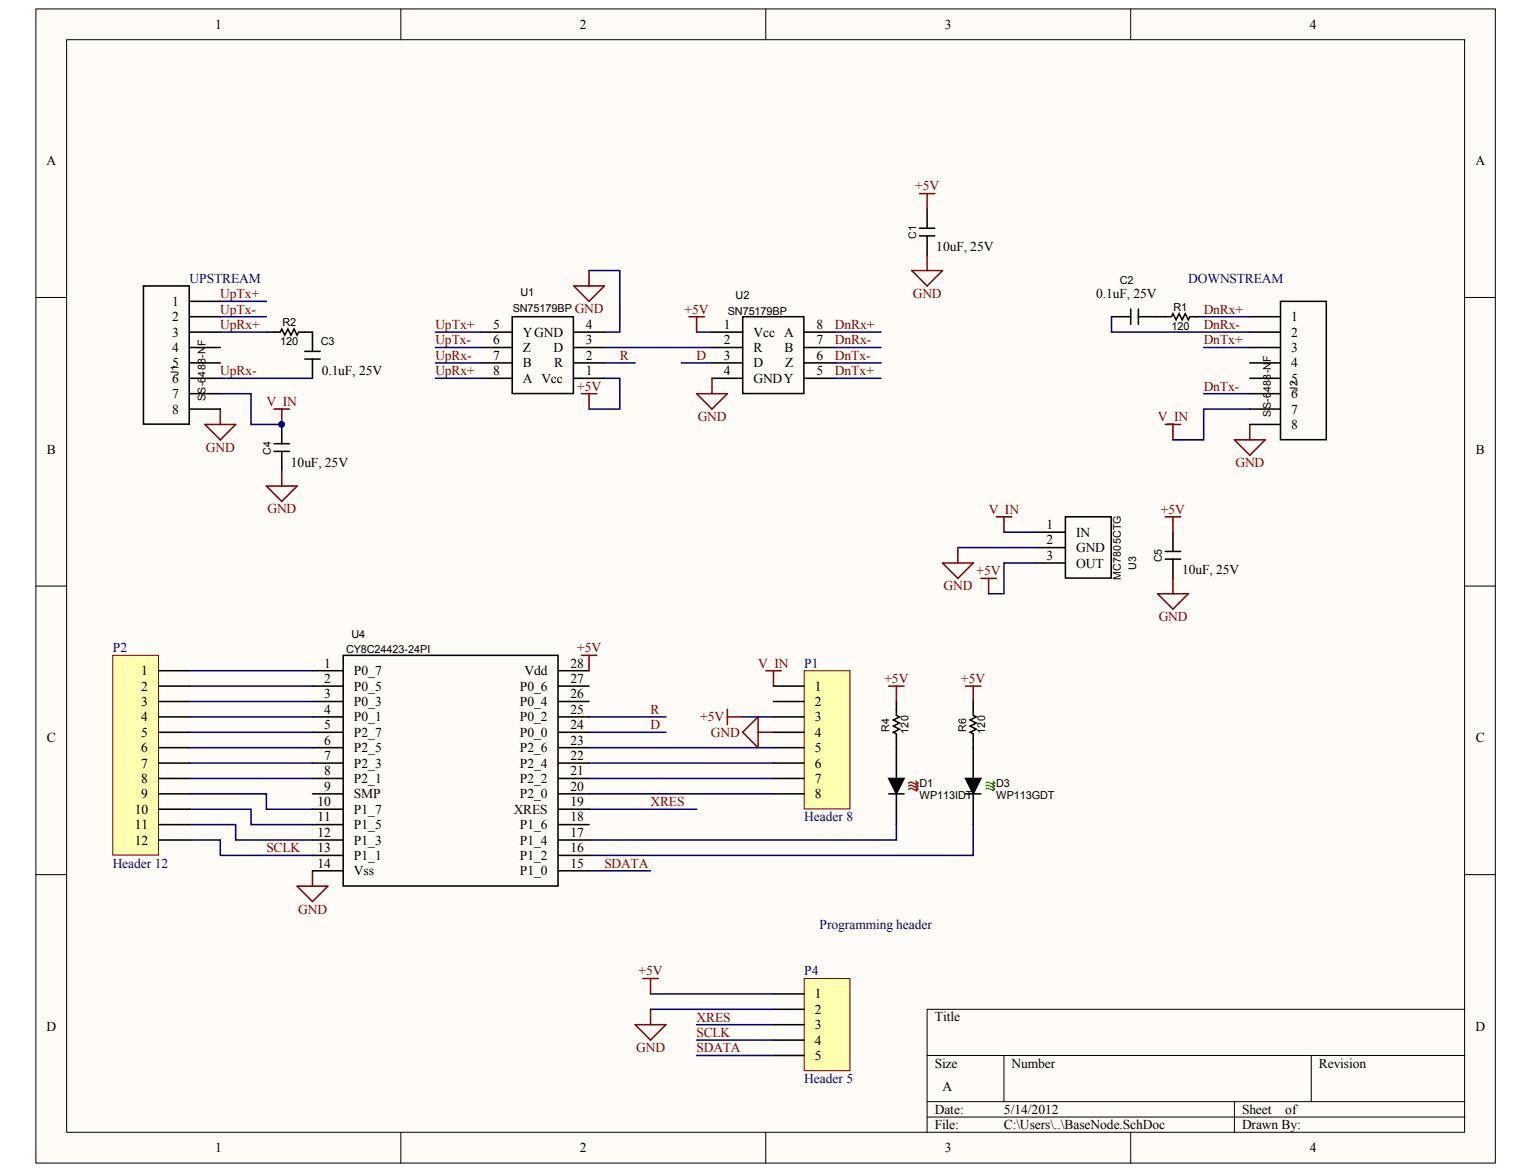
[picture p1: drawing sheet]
# Altium project BaseNode.PrjPCB
1 sheet, 20 parts. Net scope: global (net labels, ports and power ports of the same name join across sheets).
Board file: BaseNode.PcbDoc

## Sheet BaseNode.SchDoc
size A

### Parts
C1  10uF, 25V  [Capacitor TH 0.2]
C2  0.1uF, 25V  [Capacitor TH 0.2]
C3  0.1uF, 25V  [Capacitor TH 0.2]
C4  10uF, 25V  [Capacitor TH 0.2]
C5  10uF, 25V  [Capacitor TH 0.2]
D1  WP113IDT  [LED 100mil]
D3  WP113GDT  [LED 100mil]
J1  SS-6488-NF  [SS-6488-NF]
J2  SS-6488-NF  [SS-6488-NF]
P1  Header 8  [HDR1X8]
P2  Header 12  [HDR1X12]
P4  Header 5  [HDR1X5]
R1  120  [Resistor Axial 100mil]
R2  120  [Resistor Axial 100mil]
R4  120  [Resistor Axial 100mil]
R6  120  [Resistor Axial 100mil]
U1  SN75179BP  [dip8]
U2  SN75179BP  [dip8]
U3  MC7805CTG  [TO-220]
U4  CY8C24423-24PI  [dip28]

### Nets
+5V: C1.2 C5.2 P1.3 P4.1 R4.2 R6.2 U1.1(Vcc) U2.1(Vcc) U3.3(OUT) U4.28(Vdd)
GND: C1.1 C4.1 C5.1 J1.8 J2.8 P1.4 P4.2 U1.4(GND) U2.4(GND) U3.2(GND) U4.14(Vss)
V_IN: C4.2 J1.7 J2.7 P1.1 U3.1(IN)
D: U2.3(D) U4.24(P0_0)
DnRx+: J2.1 R1.2 U2.8(A)
DnRx-: C2.2 J2.2 U2.7(B)
DnTx+: J2.3 U2.5(Y)
DnTx-: J2.6 U2.6(Z)
R: U1.2(R) U4.25(P0_2)
SCLK: P2.12 P4.4 U4.13(P1_1)
SDATA: P4.5 U4.15(P1_0)
UpRx+: J1.3 R2.1 U1.8(A)
UpRx-: C3.1 J1.6 U1.7(B)
UpTx+: J1.1 U1.5(Y)
UpTx-: J1.2 U1.6(Z)
XRES: P4.3 U4.19(XRES)
NetC2_1: C2.1 R1.1
NetC3_2: C3.2 R2.2
NetD1_A: D1.A R4.1
NetD1_K: D1.K U4.17(P1_4)
NetD3_A: D3.A R6.1
NetD3_K: D3.K U4.16(P1_2)
NetP1_5: P1.5 U4.23(P2_6)
NetP1_6: P1.6 U4.22(P2_4)
NetP1_7: P1.7 U4.21(P2_2)
NetP1_8: P1.8 U4.20(P2_0)
NetP2_1: P2.1 U4.1(P0_7)
NetP2_2: P2.2 U4.2(P0_5)
NetP2_3: P2.3 U4.3(P0_3)
NetP2_4: P2.4 U4.4(P0_1)
NetP2_5: P2.5 U4.5(P2_7)
NetP2_6: P2.6 U4.6(P2_5)
NetP2_7: P2.7 U4.7(P2_3)
NetP2_8: P2.8 U4.8(P2_1)
NetP2_9: P2.9 U4.10(P1_7)
NetP2_10: P2.10 U4.11(P1_5)
NetP2_11: P2.11 U4.12(P1_3)
NetU1_3: U1.3(D) U2.2(R)

Not connected (* = marked no-connect by the designer): J1 4 5; J2 4 5; P1 2; U4 9(SMP) 18(P1_6) 26(P0_4) 27(P0_6)

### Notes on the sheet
- (near J1) UPSTREAM
- DOWNSTREAM
- Programming header
